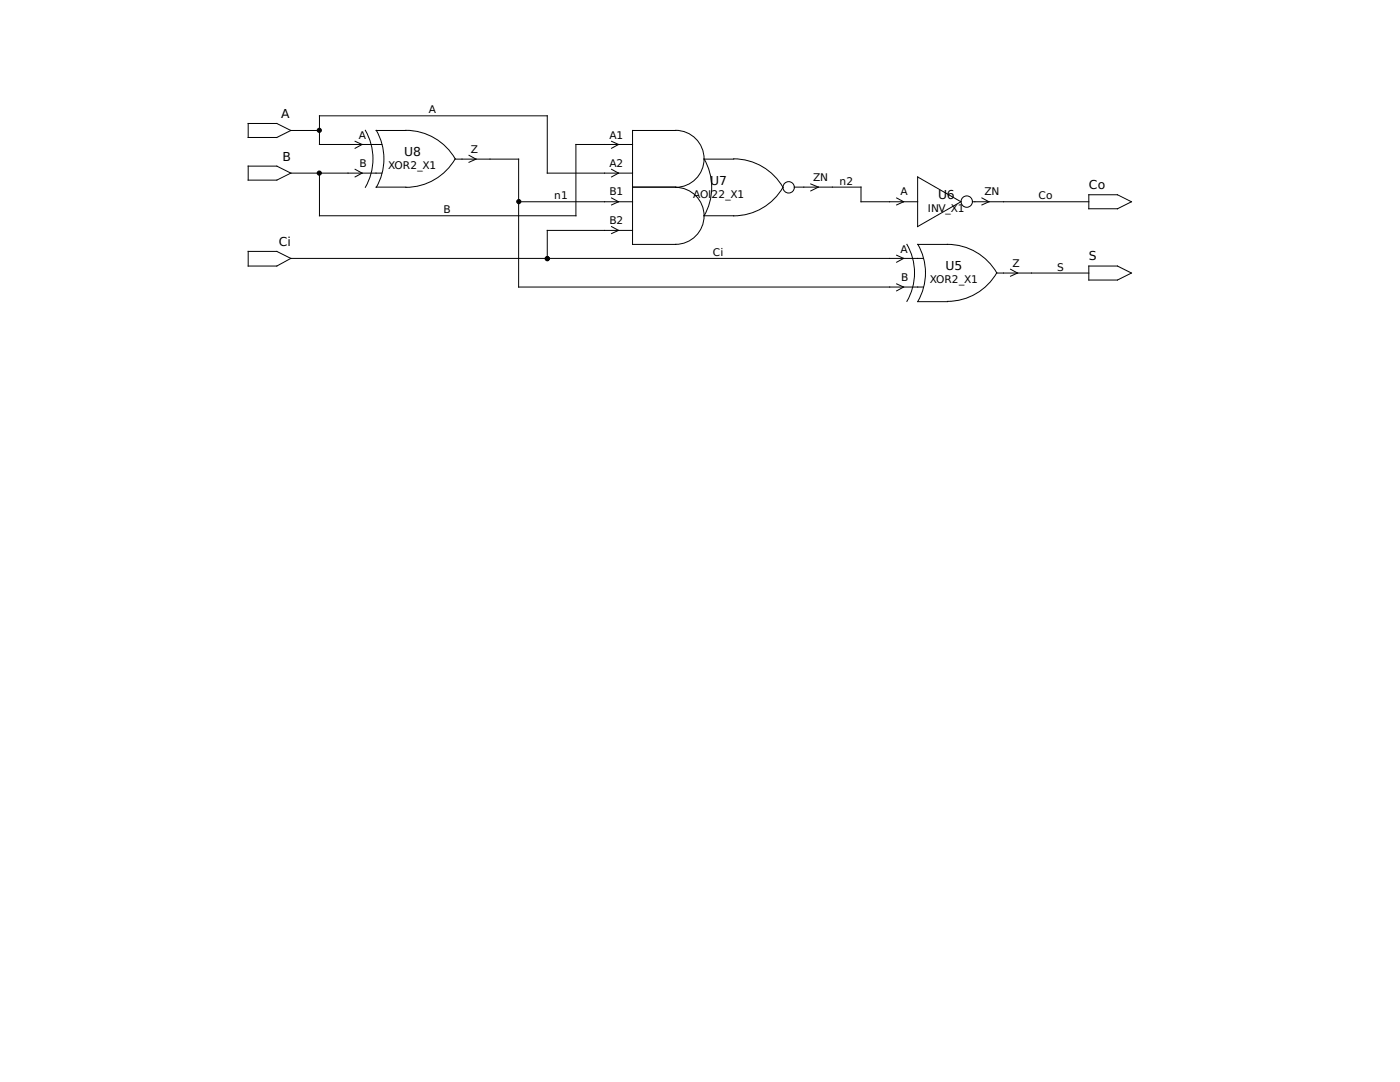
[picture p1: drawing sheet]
<svg xmlns="http://www.w3.org/2000/svg" width="279mm" height="216mm" viewBox="0 0 279 216" stroke-linecap="round" stroke-linejoin="round" font-family="sans-serif">
<g fill="none" stroke="#000" stroke-width=".2">
<path d="M49.5 33.1h5.7l2.8 1.4-2.8 1.4h-5.7zM49.5 24.6h5.7l2.8 1.4-2.8 1.4h-5.7zM58 26h5.8M58 34.5h18.2M70.9 33.8l1.4 .7-1.4 .8M70.9 28.2l1.4 .6-1.4 .8M72.9 26a11.4 11.4 0 0 1 0 11.4M75.1 26h5.9M75.1 37.3h5.9M75.1 26a11.4 11.4 0 0 1 0 11.4M76.2 28.8h-12.4v-5.7h45.4v11.4h17M81 26a11.4 11.4 0 0 1 9.8 5.7 11.4 11.4 0 0 1-9.8 5.7"/>
<path d="M90.8 31.7h12.7v25.6h80.8M93.6 31l1.4 .7-1.4 .7M122 33.8l1.4 .7-1.4 .8M122 39.5l1.4 .8-1.4 .6M122 28.2l1.4 .6-1.4 .8M126.2 28.8h-11.3v14.3h-51.1v-8.6M126.2 37.3h8.7M134.8 26a5.7 5.7 0 0 1 5.7 5.7 5.7 5.7 0 0 1-5.7 5.7 5.7 5.7 0 0 1 5.7 5.7 5.7 5.7 0 0 1-5.7 5.7M134.9 26h-8.7v22.8h8.7M140.5 31.7h5.9M140.5 31.7a11.4 11.4 0 0 1 0 11.4M146.4 31.7a11.4 11.4 0 0 1 9.9 5.7 11.4 11.4 0 0 1-9.9 5.7"/>
<path d="M158.5 37.3h13.3v3h11.3M161.8 36.7l1.5 .6-1.5 .8M178.9 39.5l1.4 .8-1.4 .6M183.1 35.3l8.7 5-8.7 4.9zM196 39.5l1.4 .8-1.4 .6M217.3 38.9h5.7l2.8 1.4-2.8 1.4h-5.7zM49.5 50.2h5.7l2.8 1.4-2.8 1.5h-5.7zM58 51.6h126.3M103.5 40.3h22.7M122 45.2l1.4 .8-1.4 .6M126.2 46h-17v5.6M140.5 43.1h5.9"/>
<path d="M178.9 56.6l1.4 .7-1.4 .7M178.9 50.9l1.4 .7-1.4 .7M181 48.8a11.4 11.4 0 0 1 0 11.3M194.1 40.3h23.2M198.9 54.5h18.4M201.7 53.7l1.4 .8-1.4 .6M217.3 53.1h5.7l2.8 1.4-2.8 1.4h-5.7zM183.1 60.2h6M189.1 60.1a11.4 11.4 0 0 0 9.8-5.7 11.3 11.3 0 0 0-9.8-5.6h-5.9a11.4 11.4 0 0 1 0 11.3"/>
<circle cx="157.4" cy="37.4" r="1.14"/>
<circle cx="192.9" cy="40.2" r="1.14"/>
</g>
<g fill="#000" stroke="#000" stroke-width=".2">
<circle cx="63.7" cy="34.5" r=".42"/>
<circle cx="63.7" cy="26" r=".42"/>
<circle cx="103.5" cy="40.2" r=".42"/>
<circle cx="109.2" cy="51.6" r=".42"/>
</g>
<g font-size="2.5">
<text x="56.1" y="23.5">A</text>
<text x="56.4" y="32.1">B</text>
<text x="80.6" y="31.1">U8</text>
<text x="141.7" y="36.8">U7</text>
<text x="187.2" y="39.6">U6</text>
<text x="217.3" y="37.7">Co</text>
<text x="55.6" y="49.1">Ci</text>
<text x="188.7" y="53.8">U5</text>
<text x="217.3" y="51.9">S</text>
</g>
<g font-size="2.1">
<text x="85.6" y="22.6">A</text>
<text x="71.6" y="27.7">A</text>
<text x="121.7" y="27.7">A1</text>
<text x="71.8" y="33.3">B</text>
<text x="77.5" y="33.8">XOR2_X1</text>
<text x="94" y="30.5">Z</text>
<text x="121.7" y="33.3">A2</text>
<text x="110.6" y="39.8">n1</text>
<text x="121.7" y="39">B1</text>
<text x="138.3" y="39.5">AOI22_X1</text>
<text x="162.3" y="36.2">ZN</text>
<text x="167.5" y="36.8">n2</text>
<text x="179.7" y="39">A</text>
<text x="196.5" y="39">ZN</text>
<text x="207.3" y="39.8">Co</text>
<text x="88.5" y="42.5">B</text>
<text x="121.7" y="44.7">B2</text>
<text x="185.2" y="42.3">INV_X1</text>
<text x="142.2" y="51.1">Ci</text>
<text x="179.7" y="50.4">A</text>
<text x="202.1" y="53.2">Z</text>
<text x="210.9" y="54">S</text>
<text x="179.8" y="56.1">B</text>
<text x="185.5" y="56.5">XOR2_X1</text>
</g>
</svg>
